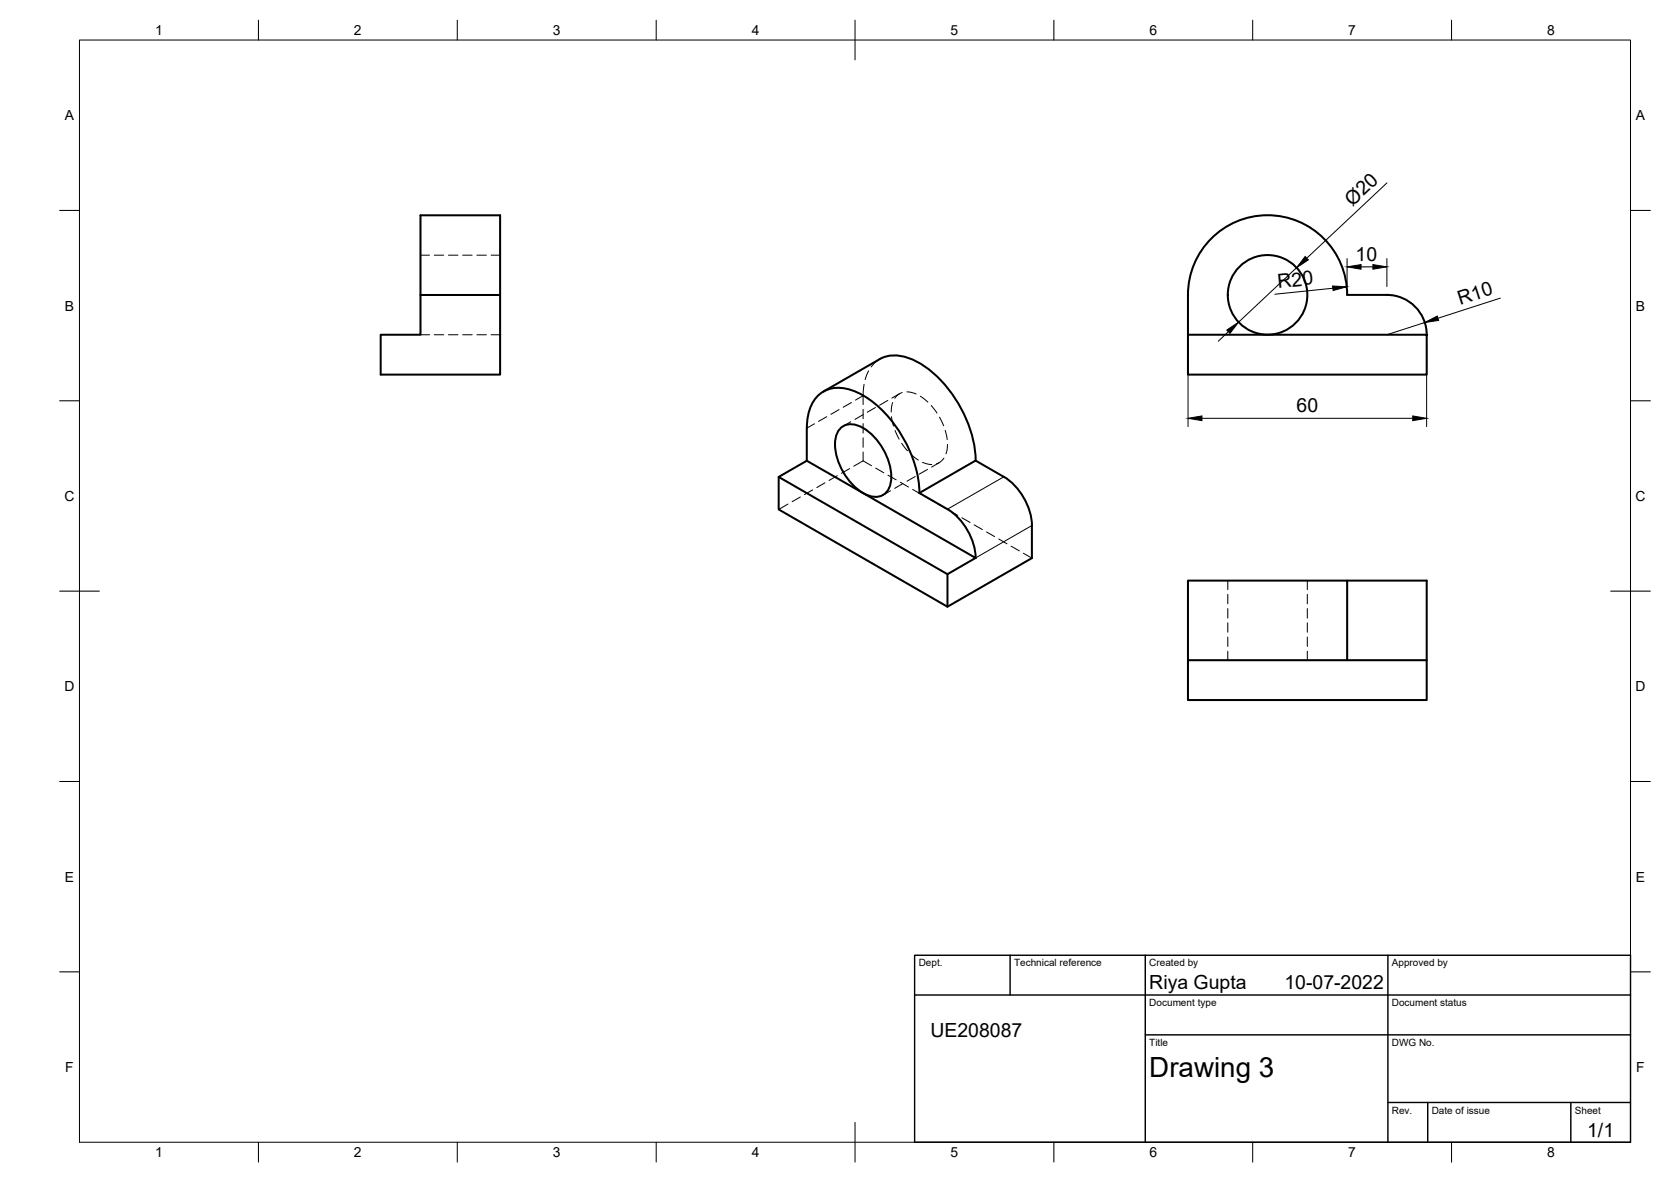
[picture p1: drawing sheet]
<svg xmlns="http://www.w3.org/2000/svg" width="420mm" height="297mm" viewBox="0 0 420 297" stroke-linecap="round" stroke-linejoin="round" font-family="sans-serif">
<!-- layer: Visible -->
<g fill="none" stroke="#000" stroke-width=".51">
<path d="M105.7 74.1h20.1v-20h-20.1v30h-10v10h30.1v-20M221.2 90.3l-14.2 8.1M221.2 90.2a9.6 9.6 0 0 1 9.6 .8 31.1 31.1 0 0 1 14.5 24.7M298.7 84.1h60v10h-60zM358.7 84.1a10 10 0 0 0-10-10h-10a20 20 0 0 0-20-20 20 20 0 0 0-20 20v10M195.8 119.9l7.1-4.1 42.4 24.4-7.1 4.1zM195.8 119.9v8.1l42.4 24.5v-8.2M202.9 107.6v8.2M202.9 107.6a10 10 0 0 1 4.1-9.2 9.9 9.9 0 0 1 10 1 31.2 31.2 0 0 1 14.2 24.5M211.1 107.9a4 4 0 0 1 4.9-.9 15 15 0 0 1 8 14 4 4 0 0 1-5.9 3.4 15 15 0 0 1-8.1-13.9l.3-1zM245.3 140.2a15.6 15.6 0 0 0-7.1-12.2l-7-4.1 14.1-8.2 7.1 4.1a15.5 15.5 0 0 1 7.1 12.3v8.2l-21.3 12.2M338.7 145.9h20v20"/>
<path d="M298.7 165.9h60v10h-60zM298.7 165.9v-20h40v20"/>
<circle cx="318.7" cy="74.1" r="10"/>
</g>
<!-- layer: Hidden -->
<g fill="none" stroke="#000" stroke-width=".25">
<path d="M105.7 64.1h2.3M109.2 64.1h2.4M112.8 64.1h2.3M116.3 64.1h2.4M119.9 64.1h2.4M123.5 64.1h2.3M105.7 84.1h2.3M109.2 84.1h2.4M112.8 84.1h2.3M116.3 84.1h2.4M119.9 84.1h2.4M123.5 84.1h2.3"/>
<path d="M217.3 96.6l-.3 5.1M218.4 93.2l-.9 2.2M221.2 90.3l-1.2 .8-1 1.1M226.2 98.9l-1.9 1.1M226.8 98.6l-.9 .5-.9 1M228 98.5l2.4 .5M231.4 99.6l1.9 1.5M210.5 119.5l-2 1.2M213.6 117.8l-2 1.1M213.9 106l-1.9 1.1M217 115.8l2.1 1.2M217 115.8l-2.3 1.4"/>
<path d="M217 102.9v2.3M217 106.5v2.3M217 110v2.4M217 113.6v2.2M217 104.2l-2 1.2M220.1 102.4l-2 1.2M220.2 117.6l2 1.2M223.2 100.6l-2 1.2M223.3 119.4l2 1.2M224.2 104.7l.5 2.4M224.5 101.2l-.4 2.3M225 108.2l1.1 2.2"/>
<path d="M226.7 111.4l1.5 1.9M229 114.2l1.9 1.4M230.1 119.7l-2.1 1.2M232 116.2l2.3 .5M233.2 118l-2.1 1.2M234.1 101.9l1.5 1.9M236.2 116.3l-1.9 1.1M236.2 104.8l1.1 2.2M237.3 115.1l-.7 .8-1.1 .7M237.7 108.1l.5 2.4M238.2 111.7l-.3 2.4M198.1 126.7l-2.3 1.3"/>
<path d="M201.3 124.9l-2.1 1.2M204.3 123.1l-2 1.2M207.4 121.3l-2 1.2M223.9 123.3l-1.9 1.1M226.4 121.2l2 1.2M227 121.5l-2 1.2M229.5 123l2 1.2M232.6 124.8l2 1.1M235.6 126.5l2.1 1.2M238.8 128.3l2 1.2M241.9 130.1l2 1.2M244.9 131.9l2.1 1.2"/>
<path d="M248.1 133.7l2 1.2M251.1 135.5l2.1 1.2M254.2 137.3l2.1 1.1M257.3 139l2.2 1.3M308.7 145.9v2.3M308.7 149.4v2.4M308.7 152.9v2.4M308.7 156.5v2.4M328.7 145.9v2.3M328.7 149.4v2.4M328.7 152.9v2.4M328.7 156.5v2.4"/>
<path d="M308.7 160.1v2.4M308.7 163.6v2.3M328.7 160.1v2.4M328.7 163.6v2.3"/>
</g>
<!-- layer: Visible Narrow -->
<path d="M252.4 119.8l-14.2 8.2M259.5 132.1l-14.2 8.1" fill="none" stroke="#000" stroke-width=".25"/>
<!-- layer: Hidden Narrow -->
<path d="M217 99.4l-1.9 1.1M204.8 106.5l-1.9 1.1M207.9 104.7l-2.1 1.2M211 102.9l-2.1 1.2M214.1 101.2l-2.1 1.1" fill="none" stroke="#000" stroke-width=".25"/>
<!-- layer: Border -->
<g fill="none" stroke="#000" stroke-width=".25">
<path d="M20 10.1h390v276.9h-390zM65 5.1v5M115 5.1v5M165 5.1v5M215 5.1v10M265 5.1v5M315 5.1v5M365 5.1v5M15 52.9h5M410 52.9h5M15 100.7h5M410 100.7h5"/>
<path d="M15 148.6h10M405 148.6h10M15 196.4h5M410 196.4h5M15 244.2h5M410 244.2h5M65 287v5M115 287v5M165 287v5M215 282.1v9.9M265 287v5M315 287v5"/>
<path d="M365 287v5"/>
</g>
<!-- layer: TitleBlock -->
<path d="M230 240.1h180v46.9h-180zM230 250h180M254 240.1v9.9M288 240.1v46.9M349 240.1v46.9M288 260.1h122M349 277.1h61M359 277.1v9.9M395 277.1v9.9" fill="none" stroke="#000" stroke-width=".36"/>
<!-- layer: Dimensions -->
<path d="M348.7 46l-20.1 18.9M326 67.3l-14.6 13.7M335.1 72.4l-14.6 1.5M338.7 65v7M342.2 67.1h3M348.7 65v7M377.3 74.9l-15.7 5.1M298.7 86.2v21M308.9 83.4l-2.6 2.4M358.2 81.1l-9.5 3M358.7 86.2v21M302.2 105.1h53" fill="none" stroke="#000" stroke-width=".25"/>
<path d="M328.2 64.5l.8 .8-3 2zM335.1 71.9l3.5 .2-3.4 .9zM338.7 67.1l3.5-.6v1.2zM345.2 66.5l3.5 .6-3.5 .6zM358.2 81.1l3.2-1.7 .3 1.1zM308.5 82.9l2.9-1.9-2.1 2.8zM298.7 105.1l3.5-.6v1.2zM355.2 104.5l3.5 .6-3.5 .6z" fill="#000" stroke="#000" stroke-width=".25"/>
<text font-size="7" x="289" y="270.6">Drawing 3</text>
<g font-size="4.9">
<text x="340.1" y="52" transform="rotate(-43 340.1 52)">Ø20</text>
<text x="340.8" y="65.6">10</text>
<text x="321.4" y="72.4" transform="rotate(-6 321.4 72.4)">R20</text>
<text x="367.2" y="76.6" transform="rotate(-18 367.2 76.6)">R10</text>
<text x="326" y="103.7">60</text>
<text x="289" y="248.5">Riya Gupta</text>
<text x="323" y="248.5">10-07-2022</text>
<text x="234" y="260.7">UE208087</text>
<text x="399.1" y="285.7">1/1</text>
</g>
<g font-size="3.5">
<text x="39" y="8.8">1</text>
<text x="89" y="8.8">2</text>
<text x="139" y="8.8">3</text>
<text x="189" y="8.8">4</text>
<text x="239" y="8.8">5</text>
<text x="289" y="8.8">6</text>
<text x="339" y="8.8">7</text>
<text x="389" y="8.8">8</text>
<text x="16.3" y="30.2">A</text>
<text x="411.3" y="30.2">A</text>
<text x="16.3" y="78">B</text>
<text x="411.3" y="78">B</text>
<text x="16.2" y="125.9">C</text>
<text x="411.2" y="125.9">C</text>
<text x="16.2" y="173.7">D</text>
<text x="411.2" y="173.7">D</text>
<text x="16.3" y="221.6">E</text>
<text x="411.3" y="221.6">E</text>
<text x="16.4" y="269.4">F</text>
<text x="411.4" y="269.4">F</text>
<text x="39" y="290.8">1</text>
<text x="89" y="290.8">2</text>
<text x="139" y="290.8">3</text>
<text x="189" y="290.8">4</text>
<text x="239" y="290.8">5</text>
<text x="289" y="290.8">6</text>
<text x="339" y="290.8">7</text>
<text x="389" y="290.8">8</text>
</g>
<g font-size="2.5">
<text x="231" y="242.9">Dept.</text>
<text x="255" y="242.9">Technical reference</text>
<text x="289" y="242.9">Created by</text>
<text x="350" y="242.9">Approved by</text>
<text x="289" y="252.8">Document type</text>
<text x="350" y="252.8">Document status</text>
<text x="289" y="262.9">Title</text>
<text x="350" y="262.9">DWG No.</text>
<text x="350" y="279.9">Rev.</text>
<text x="360" y="279.9">Date of issue</text>
<text x="396" y="279.9">Sheet</text>
</g>
</svg>
